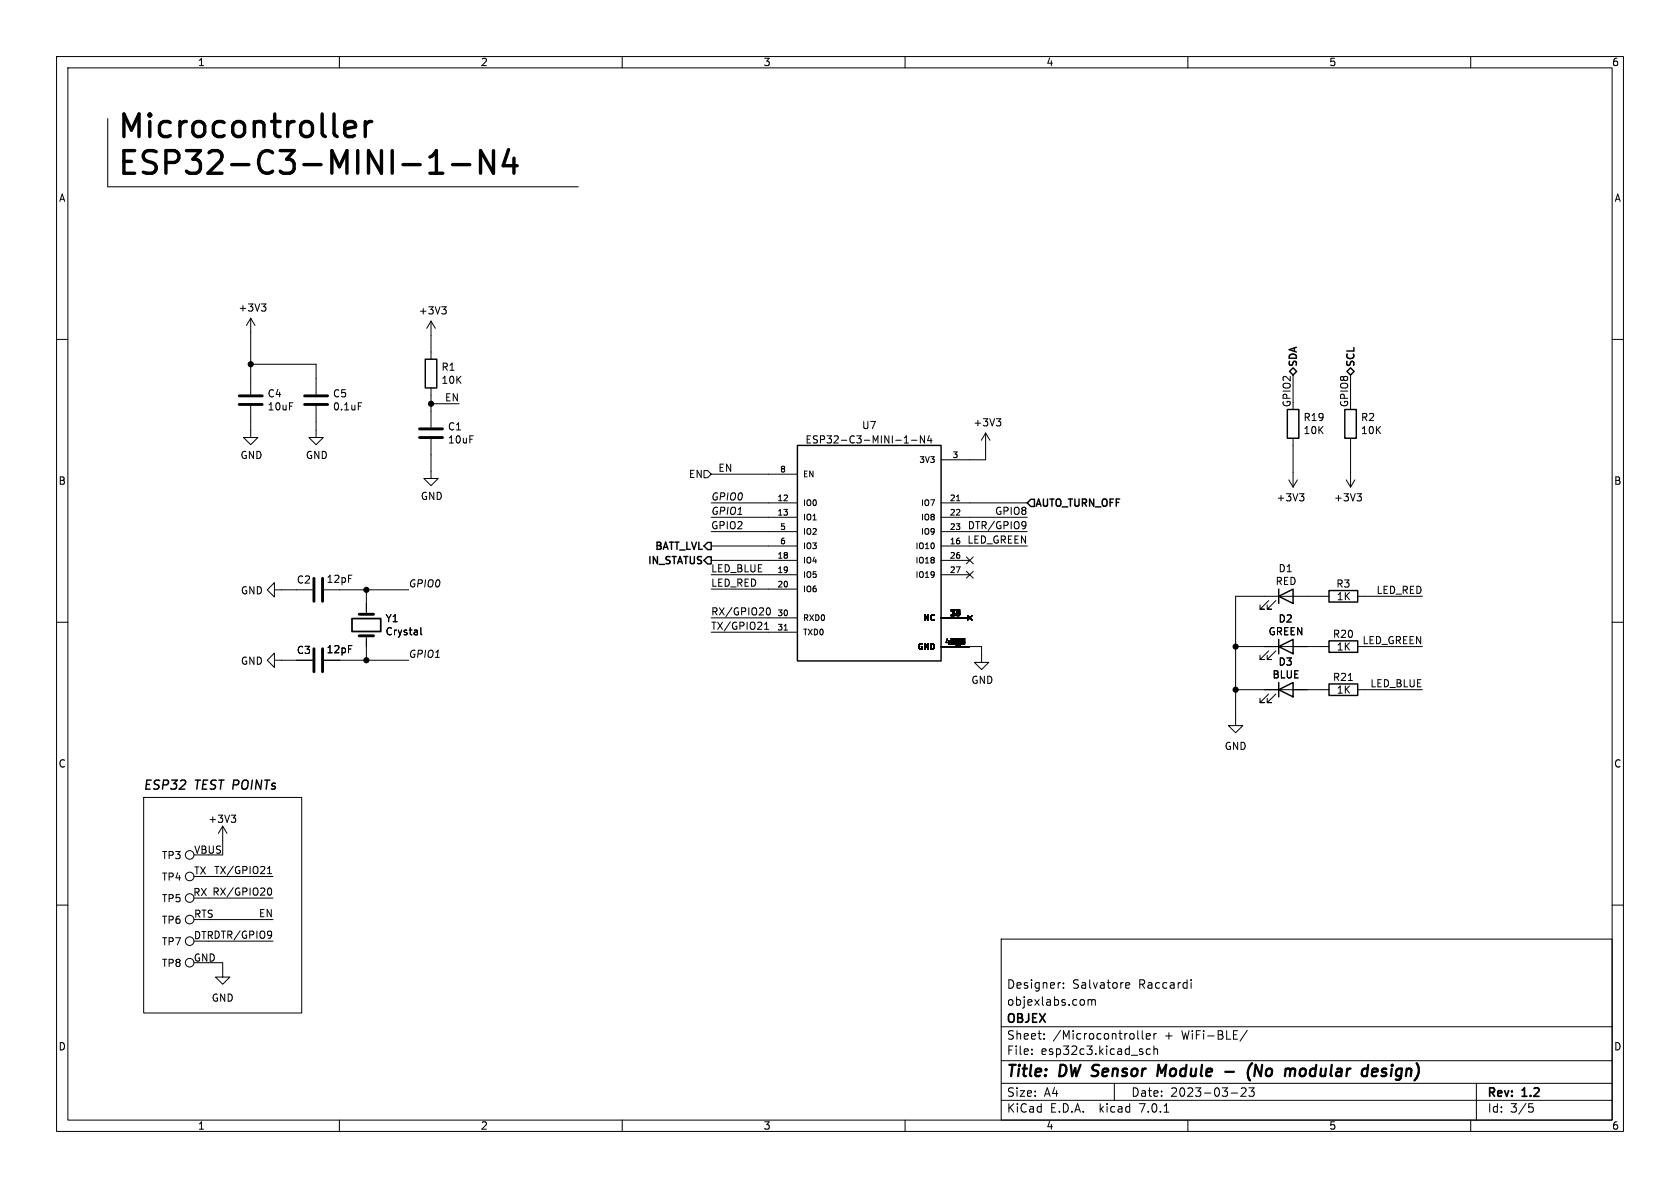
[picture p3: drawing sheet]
<svg xmlns="http://www.w3.org/2000/svg" width="297mm" height="210mm" viewBox="0 0 297 210" stroke-linecap="round" stroke-linejoin="round" font-family="sans-serif">
<g fill="none" stroke="#000" stroke-width=".18">
<path d="M10 10h277v190h-277zM12 12h273v186h-273zM60 10v2M110 10v2M160 10v2M210 10v2M260 10v2M19 21v12h83.2M10 60h2M44.3 56.3v13.4M44.3 56.3l-.7 1.2M44.3 56.3l.8 1.2"/>
<path d="M46.2 53.7h.8l-.4 .5M46.8 54.2l.2 .2v.4l-.2 .2M76.2 56.8v6.7M76.2 56.8l-.8 1.2M76.2 56.8l.8 1.2M78.1 54.2h.8l-.4 .5M78.6 54.7l.3 .3v.3l-.3 .2M285 60h2M44.3 71.8v5.5h1.3l-1.3 1.3-1.2-1.3h1.2M44.3 64.4h11.6v5.3M55.9 71.8v5.5h1.2l-1.2 1.3-1.3-1.3h1.3M63.3 71.2h.7"/>
<path d="M76.2 77.6v7h1.3l-1.3 1.3-1.3-1.3h1.3M76.2 68.6v7M76.2 71.4h5M159.9 78.3h.7M159.9 77.4l.3-.4v1.3M161.1 77.8h1M163.4 77v1.3l-.7-1.3v1.3M164.3 77l-.3 .9h.8M164.6 77.5v.8M174.2 76.6l-.7 1.2M174.2 76.6v4.7h-7.8M174.2 76.6l.8 1.2"/>
<path d="M176.1 74h.8l-.4 .5M176.7 74.5l.2 .2v.3l-.2 .3M228.6 66.3v4.8M228.6 77.5v8.6M238.8 66.3v4.8M238.8 77.5v8.6M124.5 83.2h.6l.6 .6-.6 .7h-.6zM125.7 88.9h15.3M125.7 91.4h15.3M125.7 96.5h15.3M125.7 99.1h15.3M125.7 94h15.3"/>
<path d="M125.7 83.8h15.3M166.4 88.9h15.2M166.4 91.4h15.2M166.4 96.5h15.2M166.4 99.1h5M166.4 94h15.2M169.1 88.5h.6M170.8 98.5l1.3 1.2M172.1 98.5l-1.3 1.2M180.9 92.2l.4 .1a.84 .84 0 0 1-.3 1.2M181.4 92.7l-.3 .3h-.2M227.8 84.8l.8 1.3"/>
<path d="M229.4 84.8l-.8 1.3M229.7 87.3h.8l-.4 .5M230.3 87.8l.2 .2v.3l-.2 .2M238 84.8l.8 1.3M239.5 84.8l-.7 1.3M239.9 87.3h.8l-.4 .5M240.4 87.8l.3 .2v.3l-.3 .2M10 110h2M48.5 116.7v-1.3l-1.3 1.3 1.3 1.3v-1.3h6.7M48.5 104.3v-1.3l-1.3 1.3 1.3 1.2v-1.2h6.7M57.3 104.3h15M57.3 116.7h15"/>
<path d="M64.8 104.3v4.3M64.8 112.4v4.3M74.4 111v1l.2 .2M125.7 109.2h15.3M125.7 101.6h15.3M125.7 104.1h15.3M125.7 111.8h15.3M135.2 111.3h.7M135.2 110.3l.3-.3v1.3M135.6 107.6l.2-.2a.68 .68 0 0 1 .4 .7 .68 .68 0 0 1-.4 .6l-.2-.1M138.6 111.4h.6M166.4 114.3h7.1v2.8h1.3l-1.3 1.3-1.2-1.3h1.2"/>
<path d="M166.4 109.2h5M166.4 101.6h5M169.9 112.9h.7l-.4 1M170 113.6h.6M170.8 101l1.3 1.2M171.1 108.8l.7 .8M171.8 108.8l-.7 .8M172.1 101l-1.3 1.2M218.4 114.3h16.5M224.3 106.2l-1.5 1.5h.7h-.7v-.8M224.3 115.1l-1.5 1.5h.7h-.7v-.8M225.6 106.2l-1.6 1.5h.8h-.8v-.8"/>
<path d="M225.6 115.1l-1.6 1.5h.8h-.8v-.8M234.9 105.4h-16.5v22.9h1.3l-1.3 1.2-1.2-1.2h1.2M240 114.3h11.5M240 105.4h11.5M285 110h2M218.4 121.9h16.5M224.3 122.7l-1.5 1.5h.7h-.7v-.8M225.6 122.7l-1.6 1.5h.8h-.8v-.8M240 121.9h11.5M10 160h2M25.4 141h27.9v38.1h-27.9zM36.8 154.9h11.5"/>
<path d="M36.8 158.8h11.5M39.4 146.1l-.8 1.2M39.4 146.1v5M39.4 146.1l.7 1.2M40.9 144.1h.8l-.5 .5M41.4 144.6l.3 .2v.3l-.3 .3M47.3 157.5l.1-.4 .2-.1a.68 .68 0 0 1 .4 .6 .68 .68 0 0 1-.4 .6l-.2-.1-.1-.3M47.3 154.4h.7M47.3 153.5l.4-.3v1.2M285 160h2M36.8 170.2h2.6v2.5h1.2l-1.2 1.3-1.3-1.3h1.3M36.8 162.6h11.5"/>
<path d="M36.8 166.4h11.5M47.5 164.6l.5 .1a.84 .84 0 0 1-.3 1.2M48 165.1l-.2 .3h-.3M177 166h108v32h-108zM187.4 173.7h.1M188 174.6v.1M188 173.8v.1M192.4 176.7v1M192.4 176.8l.4-.1 .2 .2M193 176.9l.2-.2 .4 .1v.9M193 176.9v.8M199 173.9l.2-.2h.3l.2 .2v.2l-.7 .1"/>
<path d="M199 174.5l.2 .2 .4-.1M210.6 173.2v.1M210.6 173.7v1M60 198v2M110 198v2M160 198v2M177 194.5h108M177 191.5h108M177 187.5h108M177 181.5h108M182.4 186.3v.1M182.4 185.5v.1"/>
<path d="M184.6 183.6v.1M184.6 182.8v.1M197 191.5v3M201.1 183.5l.3 .2M201.9 182.2v1.3l.2 .2M202.6 183.2l.8-.1-.1-.3-.4-.1-.3 .2 .1 .7h.6M203.4 185.5l-.5-.1-.3 .3v.4l.2 .2h.6M204 182.7v1M204 185.5l.2-.1 .4 .1v.9M204 184.9v1.5M204.4 182.7l-.3 .1-.1 .2M205.8 196.6h.8"/>
<path d="M210 198v2M217.6 193.2h1.2M219.4 192.4l.6-.1 .2 .1 .1 .3-.9 1.1h.9M220.5 182.1l-1.3 2M220.8 192.3h.9l-.5 .6 .4 .1v.7l-.2 .1h-.4l-.2-.1M260 198v2M261 191.5v6.5M270.3 195.1h.7M270.4 195.7h.4l.3 .3-.2 .5-.5 .1"/>
<circle cx="33.5" cy="158.7" r=".76"/>
<circle cx="33.5" cy="151.1" r=".76"/>
<circle cx="33.5" cy="154.9" r=".76"/>
<circle cx="33.5" cy="162.6" r=".76"/>
<circle cx="33.5" cy="166.4" r=".76"/>
<circle cx="33.5" cy="170.2" r=".76"/>
</g>
<path d="M205.3 189.7l-.5-1.5-.2 2M216.6 189.5h1.5M221.4 187.9a2.35 2.35 0 0 0-.4 3.1M221.7 190.2l.3-2 .9 2M228.7 188.9l.3 .3-.1 1M242.6 189.6l.9-.2v-.4l-.2-.1-.6 .1-.2 .9 .3 .3 .5-.1" fill="none" stroke="#000" stroke-width=".4"/>
<g fill="none" stroke="#000" stroke-width=".25">
<path d="M75.2 63.5h2v5.1h-2zM141 78.7h25.4v38.1h-25.4zM227.6 72.4h2v5.1h-2zM228 65.7l.6-.7 .6 .7-.6 .6zM237.7 72.4h2.1v5.1h-2.1zM238.1 65.7l.7-.7 .6 .7-.6 .6zM125.1 95.9h.6v1.3h-.6l-.6-.7zM125.1 98.4h.6v1.3h-.6l-.6-.6zM182.2 88.3h.7v1.2h-.7l-.6-.6zM226.1 105.4l2.5-1.3v2.6zM226.1 114.3l2.5-1.3v2.6zM226.1 104.1v2.6"/>
<path d="M226.1 113v2.6M234.9 104.4h5.1v2h-5.1zM234.9 113.3h5.1v2h-5.1zM226.1 121.9l2.5-1.2v2.5zM226.1 120.7v2.5M234.9 120.9h5.1v2h-5.1z"/>
</g>
<path d="M42.3 71.5h4.1M42.3 70h4.1M53.8 71.5h4.1M53.8 70h4.1M74.2 77.3h4M74.2 75.8h4M55.5 102.2v4.1M55.5 114.7v4M57 102.2v4.1M57 114.7v4M63.5 108.6h2.5M63.5 112.4h2.5" fill="none" stroke="#000" stroke-width=".51"/>
<path d="M62.2 109.3h5.1v2.3h-5.1z" fill="none" stroke="#000" stroke-width=".3"/>
<path d="M64.6 21.5v2.6M65.7 21.5a1.02 1.02 0 0 0-1.1 .7M76 30.6h2.3M76.4 27.6l.7-1v4M80 29.1h3.1M87.2 26.6v4l-2.2-4v4M89.9 26.4l-.9 2.9h2.4M90.9 28v2.6" fill="none" stroke="#000" stroke-width=".6"/>
<g fill="#000" stroke="#000" stroke-width=".18">
<circle cx="44.3" cy="64.4" r=".46"/>
<circle cx="76.2" cy="71.4" r=".46"/>
<circle cx="64.8" cy="116.7" r=".46"/>
<circle cx="64.8" cy="104.3" r=".46"/>
<circle cx="218.4" cy="114.3" r=".46"/>
<circle cx="218.4" cy="121.9" r=".46"/>
</g>
<g font-size="5.6">
<text x="21" y="24.6">Microcontroller</text>
<text x="21" y="31.1">ESP32-C3-MINI-1-N4</text>
</g>
<g font-size="2.8">
<text x="178" y="190.8">Title:</text>
<text x="187.4" y="190.8">DW Sensor</text>
<text x="205.9" y="190.8">Module</text>
<text x="223" y="190.8">(No</text>
<text x="230.3" y="190.8">modular</text>
<text x="244.5" y="190.8">design)</text>
</g>
<g font-size="2.2">
<text x="25.4" y="139.7">ESP32</text>
<text x="34.5" y="139.7">TEST POINTs</text>
</g>
<g font-size="2.1">
<text x="178" y="177.9">objexlabs.com</text>
<text x="178" y="174.9">Designer:</text>
<text x="189.6" y="174.9">Salvatore</text>
<text x="201.3" y="174.9">Raccardi</text>
<text x="178" y="183.9">Sheet:</text>
<text x="178" y="181.1">OBJEX</text>
<text x="186.2" y="183.9">/Microcontroller</text>
<text x="205.9" y="183.9">+</text>
<text x="209" y="183.9">WiFi-BLE/</text>
<text x="178" y="186.6">File:</text>
<text x="184" y="186.6">esp32c3.kicad_sch</text>
<text x="178" y="196.8">KiCad</text>
<text x="178" y="194">Size:</text>
<text x="184.6" y="194">A4</text>
<text x="185.7" y="196.8">E.D.A.</text>
<text x="194.4" y="196.8">kicad</text>
<text x="200" y="194">Date:</text>
<text x="201.5" y="196.8">7.0.1</text>
<text x="206.9" y="194">2023-03-23</text>
<text x="263" y="194.2">Rev:</text>
<text x="263" y="196.8">Id:</text>
<text x="267" y="196.8">3/5</text>
<text x="269.2" y="194.2">1.2</text>
</g>
<g font-size="1.8">
<text x="35" y="11.8">1</text>
<text x="85" y="11.8">2</text>
<text x="135" y="11.8">3</text>
<text x="185" y="11.8">4</text>
<text x="235" y="11.8">5</text>
<text x="285" y="11.8">6</text>
<text x="10.4" y="35.8">A</text>
<text x="285.4" y="35.8">A</text>
<text x="42.1" y="55.2">+3V3</text>
<text x="74" y="55.7">+3V3</text>
<text x="78" y="65.7">R1</text>
<text x="229.6" y="64.8" transform="rotate(-90 229.6 64.8)">SDA</text>
<text x="239.7" y="64.8" transform="rotate(-90 239.7 64.8)">SCL</text>
<text x="47.3" y="70.4">C4</text>
<text x="58.8" y="70.4">C5</text>
<text x="78" y="68">10K</text>
<text x="78.5" y="71">EN</text>
<text x="47.3" y="72.7">10uF</text>
<text x="58.8" y="72.7">0.1uF</text>
<text x="79.1" y="76.2">C1</text>
<text x="152.3" y="76">U7</text>
<text x="172" y="75.5">+3V3</text>
<text x="228.3" y="72.1" transform="rotate(-90 228.3 72.1)">GPIO2</text>
<text x="230.4" y="74.6">R19</text>
<text x="230.4" y="76.9">10K</text>
<text x="238.4" y="72.1" transform="rotate(-90 238.4 72.1)">GPIO8</text>
<text x="240.5" y="74.6">R2</text>
<text x="240.5" y="76.9">10K</text>
<text x="42.5" y="81.3">GND</text>
<text x="54" y="81.3">GND</text>
<text x="79.1" y="78.5">10uF</text>
<text x="127" y="83.5">EN</text>
<text x="142.3" y="78.5">ESP32-C3-MINI-1-N4</text>
<text x="10.3" y="85.8">B</text>
<text x="74.3" y="88.5">GND</text>
<text x="121.7" y="84.6">EN</text>
<text x="125.7" y="88.6">GPIO0</text>
<text x="183.1" y="89.9">AUTO_TURN_OFF</text>
<text x="225.6" y="88.8">+3V3</text>
<text x="235.8" y="88.8">+3V3</text>
<text x="285.3" y="85.8">B</text>
<text x="125.7" y="91.1">GPIO1</text>
<text x="125.7" y="93.6">GPIO2</text>
<text x="171" y="93.6">DTR/GPIO9</text>
<text x="175.8" y="91.1">GPIO8</text>
<text x="114.2" y="100">IN_STATUS</text>
<text x="115.5" y="97.5">BATT_LVL</text>
<text x="125.7" y="101.3">LED_BLUE</text>
<text x="170.9" y="96.2">LED_GREEN</text>
<text x="226" y="101.3">D1</text>
<text x="42.5" y="105.2">GND</text>
<text x="52.4" y="103.3">C2</text>
<text x="57.7" y="103.2">12pF</text>
<text x="72.3" y="103.9">GPIO0</text>
<text x="125.7" y="103.8">LED_RED</text>
<text x="225.4" y="103.6">RED</text>
<text x="236.2" y="104">R3</text>
<text x="236.3" y="106.3">1K</text>
<text x="243.2" y="105.1">LED_RED</text>
<text x="68.1" y="110.1">Y1</text>
<text x="68.1" y="112.5">Crystal</text>
<text x="125.7" y="108.9">RX/GPIO20</text>
<text x="125.7" y="111.4">TX/GPIO21</text>
<text x="224.2" y="112.5">GREEN</text>
<text x="226" y="110.2">D2</text>
<text x="235.6" y="112.9">R20</text>
<text x="240.7" y="114">LED_GREEN</text>
<text x="42.5" y="117.7">GND</text>
<text x="52.4" y="115.8">C3</text>
<text x="57.7" y="115.6">12pF</text>
<text x="72.3" y="116.4">GPIO1</text>
<text x="226" y="117.8">D3</text>
<text x="236.3" y="115.2">1K</text>
<text x="171.7" y="121">GND</text>
<text x="224.9" y="120.1">BLUE</text>
<text x="235.6" y="120.5">R21</text>
<text x="236.3" y="122.8">1K</text>
<text x="242.1" y="121.6">LED_BLUE</text>
<text x="10.3" y="135.8">C</text>
<text x="216.4" y="132.7">GND</text>
<text x="285.3" y="135.8">C</text>
<text x="36.8" y="145.6">+3V3</text>
<text x="28.6" y="152">TP3</text>
<text x="28.6" y="155.8">TP4</text>
<text x="34.3" y="154.7">TX TX/GPIO21</text>
<text x="34.3" y="151.1">VBUS</text>
<text x="28.6" y="159.7">TP5</text>
<text x="34.1" y="158.6">RX RX/GPIO20</text>
<text x="28.6" y="163.5">TP6</text>
<text x="28.6" y="167.3">TP7</text>
<text x="34.2" y="166.2">DTRDTR/GPIO9</text>
<text x="34.3" y="162.4">RTS</text>
<text x="45.7" y="162.2">EN</text>
<text x="28.6" y="171.1">TP8</text>
<text x="34.2" y="170.1">GND</text>
<text x="37.4" y="177.2">GND</text>
<text x="10.3" y="185.8">D</text>
<text x="285.3" y="185.8">D</text>
<text x="35" y="199.8">1</text>
<text x="85" y="199.8">2</text>
<text x="135" y="199.8">3</text>
<text x="185" y="199.8">4</text>
<text x="235" y="199.8">5</text>
<text x="285" y="199.8">6</text>
</g>
<g font-size="1.4">
<text x="137.9" y="83.6">8</text>
<text x="162.4" y="82">3V3</text>
<text x="168.3" y="81">3</text>
<text x="137.4" y="88.6">12</text>
<text x="142" y="89.6">IO0</text>
<text x="142" y="84.5">EN</text>
<text x="162.7" y="89.6">IO7</text>
<text x="167.9" y="88.6">21</text>
<text x="137.4" y="91.2">13</text>
<text x="137.9" y="93.7">5</text>
<text x="142" y="92.1">IO1</text>
<text x="142" y="94.7">IO2</text>
<text x="162.7" y="92.1">IO8</text>
<text x="162.7" y="94.7">IO9</text>
<text x="167.9" y="91.2">22</text>
<text x="167.9" y="93.7">23</text>
<text x="137.4" y="98.8">18</text>
<text x="137.4" y="101.3">19</text>
<text x="137.9" y="96.3">6</text>
<text x="142" y="99.8">IO4</text>
<text x="142" y="97.2">IO3</text>
<text x="161.7" y="97.2">IO10</text>
<text x="161.7" y="99.8">IO18</text>
<text x="167.9" y="96.3">16</text>
<text x="167.9" y="98.8">26</text>
<text x="167.9" y="101.3">27</text>
<text x="137.4" y="103.9">20</text>
<text x="142" y="102.3">IO5</text>
<text x="142" y="104.8">IO6</text>
<text x="161.7" y="102.3">IO19</text>
<text x="137.4" y="109">30</text>
<text x="137.4" y="111.5">31</text>
<text x="142" y="109.9">RXD0</text>
<text x="142" y="112.5">TXD0</text>
<text x="163.1" y="109.9">NC</text>
<text x="168.3" y="109">79</text>
<text x="168.6" y="109">4</text>
<text x="168.6" y="109">5</text>
<text x="162.1" y="115">GND</text>
<text x="167" y="114">49_1</text>
<text x="167.9" y="114">112</text>
<text x="168.3" y="114">17</text>
<text x="168.6" y="114">1</text>
<text x="168.6" y="114">2</text>
</g>
</svg>
